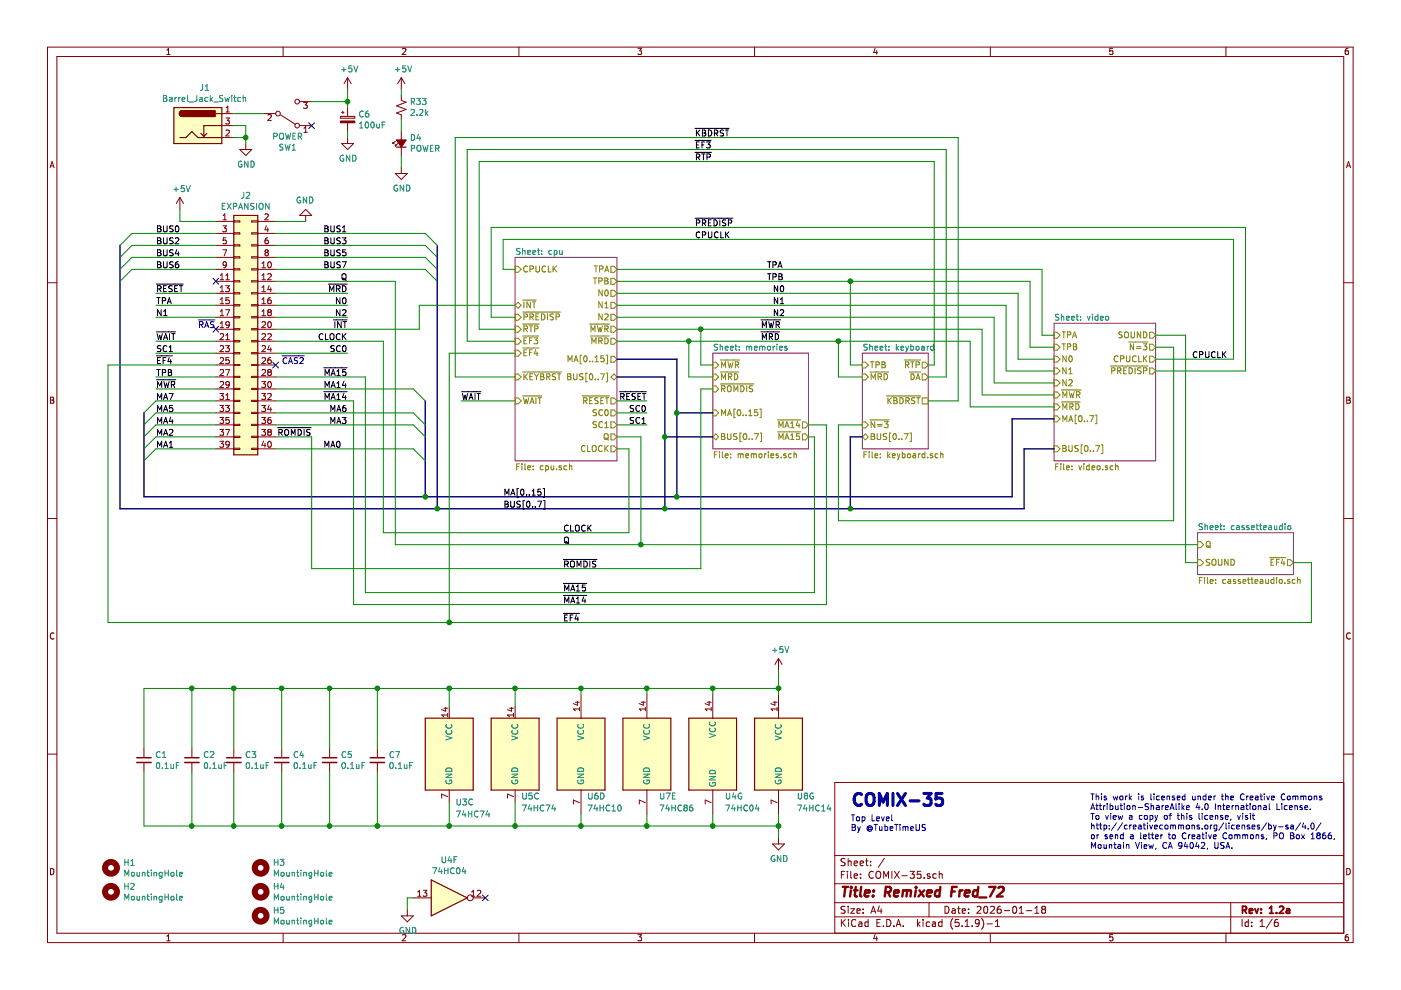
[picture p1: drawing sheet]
EESchema Schematic File Version 4
EELAYER 30 0
EELAYER END
$Descr A4 11693 8268
encoding utf-8
Sheet 1 6
Title "Remixed Fred_72"
Date "2026-01-18"
Rev "1.2a"
Comp ""
Comment1 ""
Comment2 ""
Comment3 ""
Comment4 ""
$EndDescr
$Comp
L 74xx:74LS74 U5
U 3 1
P 4300 6300
F 0 "U5" H 4350 5950 50  0000 L CNN
F 1 "74HC74" H 4350 5850 50  0000 L CNN
F 2 "Package_DIP:DIP-14_W7.62mm" H 4300 6300 50  0001 C CNN
F 3 "74xx/74hc_hct74.pdf" H 4300 6300 50  0001 C CNN
F 4 "595-SN74HC74N" H 0   0   50  0001 C CNN "Mouser"
	3    4300 6300
	1    0    0    -1  
$EndComp
$Comp
L 74xx:74LS10 U6
U 4 1
P 4850 6300
F 0 "U6" H 4900 5950 50  0000 L CNN
F 1 "74HC10" H 4900 5850 50  0000 L CNN
F 2 "Package_DIP:DIP-14_W7.62mm" H 4850 6300 50  0001 C CNN
F 3 "http://www.ti.com/lit/gpn/sn74LS10" H 4850 6300 50  0001 C CNN
F 4 "595-SN74HC10N" H 0   0   50  0001 C CNN "Mouser"
	4    4850 6300
	1    0    0    -1  
$EndComp
$Comp
L power:+5V #PWR0101
U 1 1
P 6500 5600
F 0 "#PWR0101" H 6500 5450 50  0001 C CNN
F 1 "+5V" H 6515 5773 50  0000 C CNN
F 2 "" H 6500 5600 50  0001 C CNN
F 3 "" H 6500 5600 50  0001 C CNN
	1    6500 5600
	1    0    0    -1  
$EndComp
Wire Wire Line
	4850 5800 4850 5750
Wire Wire Line
	4850 5750 4300 5750
Connection ~ 4300 5750
Wire Wire Line
	4300 5750 4300 5900
Wire Wire Line
	4850 6900 4850 6800
Wire Wire Line
	4300 6700 4300 6900
Wire Wire Line
	4300 6900 4850 6900
Connection ~ 4300 6900
$Comp
L power:GND #PWR0102
U 1 1
P 6500 7000
F 0 "#PWR0102" H 6500 6750 50  0001 C CNN
F 1 "GND" H 6505 6827 50  0000 C CNN
F 2 "" H 6500 7000 50  0001 C CNN
F 3 "" H 6500 7000 50  0001 C CNN
	1    6500 7000
	1    0    0    -1  
$EndComp
Wire Wire Line
	2300 1850 2550 1850
$Comp
L power:GND #PWR0103
U 1 1
P 2550 1850
F 0 "#PWR0103" H 2550 1600 50  0001 C CNN
F 1 "GND" H 2555 1677 50  0000 C CNN
F 2 "" H 2550 1850 50  0001 C CNN
F 3 "" H 2550 1850 50  0001 C CNN
	1    2550 1850
	-1   0    0    1   
$EndComp
Wire Wire Line
	1800 1850 1500 1850
Wire Wire Line
	1500 1850 1500 1750
$Comp
L power:+5V #PWR0105
U 1 1
P 1500 1750
F 0 "#PWR0105" H 1500 1600 50  0001 C CNN
F 1 "+5V" H 1515 1923 50  0000 C CNN
F 2 "" H 1500 1750 50  0001 C CNN
F 3 "" H 1500 1750 50  0001 C CNN
	1    1500 1750
	1    0    0    -1  
$EndComp
NoConn ~ 1800 2350
Wire Wire Line
	1800 1950 1100 1950
Wire Wire Line
	1800 2050 1100 2050
Wire Wire Line
	1800 2150 1100 2150
Wire Wire Line
	1800 2250 1100 2250
Wire Wire Line
	2300 1950 3550 1950
Wire Wire Line
	2300 2050 3550 2050
Wire Wire Line
	2300 2150 3550 2150
Wire Wire Line
	2300 2250 3550 2250
Text Label 1300 1950 0    50   ~ 0
BUS0
Text Label 1300 2050 0    50   ~ 0
BUS2
Text Label 1300 2150 0    50   ~ 0
BUS4
Text Label 1300 2250 0    50   ~ 0
BUS6
Text Label 2900 1950 2    50   ~ 0
BUS1
Text Label 2900 2050 2    50   ~ 0
BUS3
Text Label 2900 2150 2    50   ~ 0
BUS5
Text Label 2900 2250 2    50   ~ 0
BUS7
Text Label 2900 2350 2    50   ~ 0
Q
Wire Wire Line
	1800 2450 1300 2450
Text Label 1300 2450 0    50   ~ 0
~RESET
Wire Wire Line
	1800 2550 1300 2550
Wire Wire Line
	1800 2650 1300 2650
Wire Wire Line
	1800 2850 1300 2850
Wire Wire Line
	1800 2950 1300 2950
Wire Wire Line
	1800 3150 1300 3150
Wire Wire Line
	1800 3350 1300 3350
Text Label 1300 3350 0    50   ~ 0
MA7
Wire Wire Line
	1800 3450 1300 3450
Wire Wire Line
	1300 3550 1800 3550
Wire Wire Line
	1800 3650 1300 3650
Wire Wire Line
	1800 3750 1300 3750
Text Label 1300 3450 0    50   ~ 0
MA5
Text Label 1300 3550 0    50   ~ 0
MA4
Text Label 1300 3650 0    50   ~ 0
MA2
Text Label 1300 3750 0    50   ~ 0
MA1
Text Label 1300 2550 0    50   ~ 0
TPA
Text Label 1300 2650 0    50   ~ 0
N1
Text Label 1300 2850 0    50   ~ 0
~WAIT
Text Label 1300 2950 0    50   ~ 0
SC1
Text Label 1300 3050 0    50   ~ 0
~EF4
Text Label 1300 3150 0    50   ~ 0
TPB
Text Label 1300 3250 0    50   ~ 0
~MWR
Text Label 2900 2450 2    50   ~ 0
~MRD
Wire Wire Line
	2300 2550 2900 2550
Wire Wire Line
	2300 2650 2900 2650
Text Label 2900 2550 2    50   ~ 0
N0
Text Label 2900 2650 2    50   ~ 0
N2
Text Label 2900 2750 2    50   ~ 0
~INT
Text Label 2900 2850 2    50   ~ 0
CLOCK
Wire Wire Line
	2300 2950 2900 2950
Wire Wire Line
	2300 3250 3450 3250
Wire Wire Line
	2300 3450 3450 3450
Wire Wire Line
	2300 3550 3450 3550
Text Label 2900 2950 2    50   ~ 0
SC0
Text Label 2900 3150 2    50   ~ 0
~MA15
Text Label 2900 3250 2    50   ~ 0
MA14
Text Label 2900 3350 2    50   ~ 0
~MA14
Text Label 2900 3450 2    50   ~ 0
MA6
Text Label 2900 3550 2    50   ~ 0
MA3
Text Label 2600 3650 2    50   ~ 0
~ROMDIS
Text Label 2850 3750 2    50   ~ 0
MA0
$Comp
L 74xx:74LS74 U3
U 3 1
P 3750 6300
F 0 "U3" H 3800 5900 50  0000 L CNN
F 1 "74HC74" H 3800 5800 50  0000 L CNN
F 2 "Package_DIP:DIP-14_W7.62mm" H 3750 6300 50  0001 C CNN
F 3 "74xx/74hc_hct74.pdf" H 3750 6300 50  0001 C CNN
F 4 "595-SN74HC74N" H 0   0   50  0001 C CNN "Mouser"
	3    3750 6300
	1    0    0    -1  
$EndComp
Wire Wire Line
	3750 5900 3750 5750
Wire Wire Line
	3750 5750 4300 5750
Wire Wire Line
	3750 6700 3750 6900
Wire Wire Line
	3750 6900 4300 6900
$Comp
L 74xx:74LS86 U7
U 5 1
P 5400 6300
F 0 "U7" H 5500 5950 50  0000 L CNN
F 1 "74HC86" H 5500 5850 50  0000 L CNN
F 2 "Package_DIP:DIP-14_W7.62mm" H 5400 6300 50  0001 C CNN
F 3 "74xx/74ls86.pdf" H 5400 6300 50  0001 C CNN
F 4 "595-SN74HC86N" H 0   0   50  0001 C CNN "Mouser"
	5    5400 6300
	1    0    0    -1  
$EndComp
Wire Wire Line
	4850 6900 5400 6900
Wire Wire Line
	5400 6900 5400 6800
Connection ~ 4850 6900
Wire Wire Line
	5400 5800 5400 5750
Wire Wire Line
	5400 5750 4850 5750
Connection ~ 4850 5750
$Comp
L 74xx:74LS04 U4
U 6 1
P 3750 7500
F 0 "U4" H 3750 7817 50  0000 C CNN
F 1 "74HC04" H 3750 7726 50  0000 C CNN
F 2 "Package_DIP:DIP-14_W7.62mm" H 3750 7500 50  0001 C CNN
F 3 "http://www.ti.com/lit/gpn/sn74LS04" H 3750 7500 50  0001 C CNN
F 4 "595-SN74HCU04N" H 0   0   50  0001 C CNN "Mouser"
	6    3750 7500
	1    0    0    -1  
$EndComp
$Comp
L 74xx:74LS04 U4
U 7 1
P 5950 6300
F 0 "U4" H 6050 5950 50  0000 L CNN
F 1 "74HC04" H 6050 5850 50  0000 L CNN
F 2 "Package_DIP:DIP-14_W7.62mm" H 5950 6300 50  0001 C CNN
F 3 "http://www.ti.com/lit/gpn/sn74LS04" H 5950 6300 50  0001 C CNN
F 4 "595-SN74HCU04N" H 0   0   50  0001 C CNN "Mouser"
	7    5950 6300
	1    0    0    -1  
$EndComp
Wire Wire Line
	5400 5750 5950 5750
Wire Wire Line
	5950 5750 5950 5800
Connection ~ 5400 5750
Wire Wire Line
	5400 6900 5950 6900
Wire Wire Line
	5950 6900 5950 6800
Connection ~ 5400 6900
$Sheet
S 7200 2950 550  800 
U 6718B9F6
F0 "keyboard" 50
F1 "keyboard.sch" 50
F2 "TPB" I L 7200 3050 50 
F3 "BUS[0..7]" B L 7200 3650 50 
F4 "~MRD" I L 7200 3150 50 
F5 "~N=3" I L 7200 3550 50 
F6 "~RTP" O R 7750 3050 50 
F7 "~DA" O R 7750 3150 50 
F8 "~KBDRST" U R 7750 3350 50 
$EndSheet
$Sheet
S 8800 2700 850  1150
U 672F37F4
F0 "video" 50
F1 "video.sch" 50
F2 "TPA" I L 8800 2800 50 
F3 "TPB" I L 8800 2900 50 
F4 "N0" I L 8800 3000 50 
F5 "N1" I L 8800 3100 50 
F6 "N2" I L 8800 3200 50 
F7 "~MWR" I L 8800 3300 50 
F8 "~MRD" I L 8800 3400 50 
F9 "SOUND" O R 9650 2800 50 
F10 "MA[0..7]" I L 8800 3500 50 
F11 "BUS[0..7]" I L 8800 3750 50 
F12 "~N=3" O R 9650 2900 50 
F13 "CPUCLK" O R 9650 3000 50 
F14 "~PREDISP" O R 9650 3100 50 
$EndSheet
Entry Wire Line
	3550 3350 3450 3250
Entry Wire Line
	3550 3550 3450 3450
Entry Wire Line
	3550 3650 3450 3550
Entry Wire Line
	3550 3850 3450 3750
Wire Wire Line
	2300 3650 2600 3650
Entry Wire Line
	1300 3350 1200 3450
Entry Wire Line
	1300 3450 1200 3550
Entry Wire Line
	1300 3550 1200 3650
Entry Wire Line
	1300 3650 1200 3750
Entry Wire Line
	1300 3750 1200 3850
Entry Wire Line
	3550 1950 3650 2050
Entry Wire Line
	3550 2050 3650 2150
Entry Wire Line
	3550 2150 3650 2250
Entry Wire Line
	3550 2250 3650 2350
Wire Bus Line
	7200 3650 7100 3650
Wire Wire Line
	8700 2250 8700 2800
Wire Wire Line
	8700 2800 8800 2800
Wire Wire Line
	7100 3050 7200 3050
Wire Wire Line
	8600 2350 8600 2900
Wire Wire Line
	8600 2900 8800 2900
Wire Wire Line
	7200 3550 7000 3550
Wire Wire Line
	7000 3550 7000 4350
Wire Wire Line
	7000 4350 9800 4350
Wire Wire Line
	9800 4350 9800 2900
Wire Wire Line
	9800 2900 9650 2900
Wire Wire Line
	8500 3000 8800 3000
Wire Wire Line
	8400 3100 8800 3100
Wire Wire Line
	8300 3200 8800 3200
Wire Wire Line
	8200 3300 8800 3300
Wire Wire Line
	8100 2850 8100 3400
Wire Wire Line
	8100 3400 8800 3400
Wire Wire Line
	7200 3150 7000 3150
Wire Wire Line
	7000 3150 7000 2850
Wire Wire Line
	7000 2850 8100 2850
Wire Wire Line
	7750 3050 7800 3050
Wire Wire Line
	7900 3150 7750 3150
Wire Wire Line
	9650 3100 10400 3100
Wire Wire Line
	10400 3100 10400 1900
Text Label 10250 3000 2    50   ~ 0
CPUCLK
$Sheet
S 5950 2950 800  800 
U 6973A073
F0 "memories" 50
F1 "memories.sch" 50
F2 "~MRD" I L 5950 3150 50 
F3 "~MWR" I L 5950 3050 50 
F4 "MA[0..15]" I L 5950 3450 50 
F5 "~ROMDIS" I L 5950 3250 50 
F6 "BUS[0..7]" B L 5950 3650 50 
F7 "~MA14" O R 6750 3550 50 
F8 "~MA15" O R 6750 3650 50 
$EndSheet
Entry Wire Line
	1100 1950 1000 2050
Entry Wire Line
	1100 2050 1000 2150
Entry Wire Line
	1100 2150 1000 2250
Entry Wire Line
	1100 2250 1000 2350
$Sheet
S 4300 2150 850  1700
U 698D75DA
F0 "cpu" 50
F1 "cpu.sch" 50
F2 "TPA" O R 5150 2250 50 
F3 "TPB" O R 5150 2350 50 
F4 "N0" O R 5150 2450 50 
F5 "N1" O R 5150 2550 50 
F6 "N2" O R 5150 2650 50 
F7 "~MWR" O R 5150 2750 50 
F8 "~MRD" O R 5150 2850 50 
F9 "MA[0..15]" O R 5150 3000 50 
F10 "~EF4" I L 4300 2950 50 
F11 "~EF3" I L 4300 2850 50 
F12 "Q" O R 5150 3650 50 
F13 "CPUCLK" I L 4300 2250 50 
F14 "~INT" T L 4300 2550 50 
F15 "~RESET" O R 5150 3350 50 
F16 "CLOCK" O R 5150 3750 50 
F17 "~PREDISP" I L 4300 2650 50 
F18 "~RTP" I L 4300 2750 50 
F19 "~KEYBRST" I L 4300 3150 50 
F20 "BUS[0..7]" B R 5150 3150 50 
F21 "SC1" O R 5150 3550 50 
F22 "SC0" O R 5150 3450 50 
F23 "~WAIT" I L 4300 3350 50 
$EndSheet
$Sheet
S 10000 4450 800  350 
U 69A1B94A
F0 "cassetteaudio" 50
F1 "cassetteaudio.sch" 50
F2 "Q" I L 10000 4550 50 
F3 "~EF4" O R 10800 4700 50 
F4 "SOUND" I L 10000 4700 50 
$EndSheet
Wire Bus Line
	5950 3450 5650 3450
Wire Bus Line
	5650 3450 5650 4150
Connection ~ 5650 4150
Wire Bus Line
	5950 3650 5550 3650
Wire Bus Line
	5550 3650 5550 4250
Connection ~ 5550 4250
Wire Bus Line
	5550 4250 7100 4250
Wire Bus Line
	7100 3650 7100 4250
Connection ~ 7100 4250
Connection ~ 7000 2850
Wire Wire Line
	5950 3150 5750 3150
Wire Wire Line
	5750 3150 5750 2850
Connection ~ 5750 2850
Wire Wire Line
	5750 2850 7000 2850
Wire Wire Line
	5950 3050 5850 3050
Wire Wire Line
	5850 3050 5850 2750
Connection ~ 5850 2750
Wire Wire Line
	7100 2350 7100 3050
Connection ~ 7100 2350
Wire Wire Line
	7100 2350 8600 2350
Wire Wire Line
	8500 2450 8500 3000
Wire Wire Line
	8400 2550 8400 3100
Wire Wire Line
	8300 2650 8300 3200
Wire Wire Line
	8200 2750 8200 3300
Wire Wire Line
	5850 2750 8200 2750
Wire Wire Line
	5150 3650 5350 3650
Wire Wire Line
	5350 3650 5350 4550
Wire Wire Line
	5350 4550 10000 4550
Wire Wire Line
	9650 2800 9900 2800
Wire Wire Line
	9900 2800 9900 4700
Wire Wire Line
	9900 4700 10000 4700
Wire Wire Line
	4300 2250 4200 2250
Wire Wire Line
	4200 2250 4200 2000
Wire Wire Line
	4200 2000 10300 2000
Wire Wire Line
	10300 2000 10300 3000
Wire Wire Line
	9650 3000 10300 3000
Wire Wire Line
	4300 2650 4100 2650
Wire Wire Line
	4100 2650 4100 1900
Wire Wire Line
	4100 1900 10400 1900
Wire Bus Line
	8450 4150 8450 3500
Wire Bus Line
	8450 3500 8800 3500
Wire Bus Line
	5650 4150 8450 4150
Wire Bus Line
	8550 4250 8550 3750
Wire Bus Line
	8550 3750 8800 3750
Wire Bus Line
	7100 4250 8550 4250
Wire Wire Line
	7800 1350 4000 1350
Wire Wire Line
	4000 1350 4000 2750
Wire Wire Line
	4000 2750 4300 2750
Wire Wire Line
	7900 3150 7900 1250
Wire Wire Line
	7900 1250 3900 1250
Wire Wire Line
	7750 3350 8000 3350
Wire Wire Line
	8000 3350 8000 1150
Wire Wire Line
	8000 1150 3800 1150
Wire Wire Line
	3800 1150 3800 3150
Wire Wire Line
	3800 3150 4300 3150
Wire Wire Line
	4300 2850 3900 2850
Wire Wire Line
	3900 1250 3900 2850
Wire Wire Line
	5150 2250 8700 2250
Wire Bus Line
	3550 4150 1200 4150
Connection ~ 3550 4150
Wire Bus Line
	3650 4250 1000 4250
Connection ~ 3650 4250
Wire Wire Line
	2300 2350 3300 2350
Wire Wire Line
	2300 2450 2900 2450
Wire Wire Line
	1300 3250 1800 3250
Wire Wire Line
	5150 3750 5250 3750
Wire Wire Line
	5250 3750 5250 4450
Wire Wire Line
	3200 4450 3200 2850
Wire Wire Line
	2300 2850 3200 2850
Text Label 4700 5200 0    50   ~ 0
~EF4
Wire Wire Line
	5250 4450 3200 4450
Wire Wire Line
	3300 2350 3300 4550
Wire Wire Line
	3300 4550 5350 4550
Connection ~ 5350 4550
Text Label 5800 1250 0    50   ~ 0
~EF3
Text Label 5800 1350 0    50   ~ 0
~RTP
Text Label 5800 1150 0    50   ~ 0
~KBDRST
Text Label 5800 1900 0    50   ~ 0
~PREDISP
Text Label 5800 2000 0    50   ~ 0
CPUCLK
Text Label 6350 2850 0    50   ~ 0
~MRD
Text Label 6350 2750 0    50   ~ 0
~MWR
Wire Wire Line
	5150 2350 7100 2350
Text Label 6400 2350 0    50   ~ 0
TPB
Text Label 6400 2250 0    50   ~ 0
TPA
Text Label 6450 2650 0    50   ~ 0
N2
Text Label 6450 2550 0    50   ~ 0
N1
Text Label 6450 2450 0    50   ~ 0
N0
Wire Wire Line
	4300 3350 3850 3350
Text Label 3850 3350 0    50   ~ 0
~WAIT
Wire Bus Line
	5650 3000 5650 3450
Connection ~ 5650 3450
Wire Bus Line
	5150 3000 5650 3000
Wire Bus Line
	3550 4150 5650 4150
Wire Bus Line
	5550 3650 5550 3150
Connection ~ 5550 3650
Wire Bus Line
	5150 3150 5550 3150
Wire Bus Line
	3650 4250 5550 4250
Wire Wire Line
	5150 3350 5400 3350
Wire Wire Line
	5950 3250 5850 3250
Wire Wire Line
	5850 3250 5850 4750
Wire Wire Line
	2300 3750 3450 3750
Wire Wire Line
	2600 3650 2600 4750
Wire Wire Line
	2600 4750 5850 4750
Text Label 5400 3350 2    50   ~ 0
~RESET
Wire Wire Line
	5150 3450 5400 3450
Wire Wire Line
	5150 3550 5400 3550
Text Label 5400 3450 2    50   ~ 0
SC0
Text Label 5400 3550 2    50   ~ 0
SC1
Wire Wire Line
	3500 2750 3500 2550
Wire Wire Line
	3500 2550 4300 2550
Wire Wire Line
	2300 2750 3500 2750
Wire Wire Line
	6750 3650 6800 3650
Wire Wire Line
	6800 3650 6800 4950
Wire Wire Line
	6800 4950 3050 4950
Wire Wire Line
	3050 4950 3050 3150
Wire Wire Line
	2300 3150 3050 3150
Wire Wire Line
	6750 3550 6900 3550
Wire Wire Line
	6900 3550 6900 5050
Wire Wire Line
	6900 5050 2950 5050
Wire Wire Line
	2950 5050 2950 3350
Wire Wire Line
	2300 3350 2950 3350
Text Label 4700 5050 0    50   ~ 0
~MA14
Text Label 4700 4950 0    50   ~ 0
~MA15
Text Label 4700 4750 0    50   ~ 0
~ROMDIS
Text Label 4700 4550 0    50   ~ 0
Q
Text Label 4700 4450 0    50   ~ 0
CLOCK
Wire Wire Line
	7800 3050 7800 1350
Wire Wire Line
	5150 2850 5750 2850
Wire Wire Line
	5150 2750 5850 2750
Wire Wire Line
	5150 2650 8300 2650
Wire Wire Line
	5150 2550 8400 2550
Wire Wire Line
	5150 2450 8500 2450
$Comp
L 74xx:74LS14 U?
U 7 1
P 6500 6300
AR Path="/698D75DA/6A42DF89" Ref="U?"  Part="2" 
AR Path="/6A42DF89" Ref="U8"  Part="7" 
F 0 "U8" H 6650 5950 50  0000 L CNN
F 1 "74HC14" H 6650 5850 50  0000 L CNN
F 2 "Package_DIP:DIP-14_W7.62mm" H 6500 6300 50  0001 C CNN
F 3 "http://www.ti.com/lit/gpn/sn74LS14" H 6500 6300 50  0001 C CNN
F 4 "595-SN74HC14N" H 0   0   50  0001 C CNN "Mouser"
	7    6500 6300
	1    0    0    -1  
$EndComp
Wire Wire Line
	5950 5750 6500 5750
Wire Wire Line
	6500 5750 6500 5800
Connection ~ 5950 5750
Wire Wire Line
	5950 6900 6500 6900
Wire Wire Line
	6500 6900 6500 6800
Connection ~ 5950 6900
$Comp
L Device:C_Small C?
U 1 1
P 3150 6350
AR Path="/6718B9F6/6AE1086C" Ref="C?"  Part="1" 
AR Path="/6AE1086C" Ref="C7"  Part="1" 
F 0 "C7" H 3242 6396 50  0000 L CNN
F 1 "0.1uF" H 3242 6305 50  0000 L CNN
F 2 "Passive:CAPAC200" H 3150 6350 50  0001 C CNN
F 3 "~" H 3150 6350 50  0001 C CNN
F 4 "581-SA105E104M" H 0   0   50  0001 C CNN "Mouser"
	1    3150 6350
	1    0    0    -1  
$EndComp
$Comp
L Device:C_Small C?
U 1 1
P 2750 6350
AR Path="/6718B9F6/6AE19469" Ref="C?"  Part="1" 
AR Path="/6AE19469" Ref="C5"  Part="1" 
F 0 "C5" H 2842 6396 50  0000 L CNN
F 1 "0.1uF" H 2842 6305 50  0000 L CNN
F 2 "Passive:CAPAC200" H 2750 6350 50  0001 C CNN
F 3 "~" H 2750 6350 50  0001 C CNN
F 4 "581-SA105E104M" H 0   0   50  0001 C CNN "Mouser"
	1    2750 6350
	1    0    0    -1  
$EndComp
$Comp
L Device:C_Small C?
U 1 1
P 2350 6350
AR Path="/6718B9F6/6AE19B16" Ref="C?"  Part="1" 
AR Path="/6AE19B16" Ref="C4"  Part="1" 
F 0 "C4" H 2442 6396 50  0000 L CNN
F 1 "0.1uF" H 2442 6305 50  0000 L CNN
F 2 "Passive:CAPAC200" H 2350 6350 50  0001 C CNN
F 3 "~" H 2350 6350 50  0001 C CNN
F 4 "581-SA105E104M" H 0   0   50  0001 C CNN "Mouser"
	1    2350 6350
	1    0    0    -1  
$EndComp
$Comp
L Device:C_Small C?
U 1 1
P 1950 6350
AR Path="/6718B9F6/6AE19B20" Ref="C?"  Part="1" 
AR Path="/6AE19B20" Ref="C3"  Part="1" 
F 0 "C3" H 2042 6396 50  0000 L CNN
F 1 "0.1uF" H 2042 6305 50  0000 L CNN
F 2 "Passive:CAPAC200" H 1950 6350 50  0001 C CNN
F 3 "~" H 1950 6350 50  0001 C CNN
F 4 "581-SA105E104M" H 0   0   50  0001 C CNN "Mouser"
	1    1950 6350
	1    0    0    -1  
$EndComp
$Comp
L Device:C_Small C?
U 1 1
P 1600 6350
AR Path="/6718B9F6/6AE227B8" Ref="C?"  Part="1" 
AR Path="/6AE227B8" Ref="C2"  Part="1" 
F 0 "C2" H 1692 6396 50  0000 L CNN
F 1 "0.1uF" H 1692 6305 50  0000 L CNN
F 2 "Passive:CAPAC200" H 1600 6350 50  0001 C CNN
F 3 "~" H 1600 6350 50  0001 C CNN
F 4 "581-SA105E104M" H 0   0   50  0001 C CNN "Mouser"
	1    1600 6350
	1    0    0    -1  
$EndComp
$Comp
L Device:C_Small C?
U 1 1
P 1200 6350
AR Path="/6718B9F6/6AE227C2" Ref="C?"  Part="1" 
AR Path="/6AE227C2" Ref="C1"  Part="1" 
F 0 "C1" H 1292 6396 50  0000 L CNN
F 1 "0.1uF" H 1292 6305 50  0000 L CNN
F 2 "Passive:CAPAC200" H 1200 6350 50  0001 C CNN
F 3 "~" H 1200 6350 50  0001 C CNN
F 4 "581-SA105E104M" H 0   0   50  0001 C CNN "Mouser"
	1    1200 6350
	1    0    0    -1  
$EndComp
Wire Wire Line
	3750 5750 3150 5750
Wire Wire Line
	1200 5750 1200 6250
Connection ~ 3750 5750
Wire Wire Line
	1600 6250 1600 5750
Connection ~ 1600 5750
Wire Wire Line
	1600 5750 1200 5750
Wire Wire Line
	1950 6250 1950 5750
Connection ~ 1950 5750
Wire Wire Line
	1950 5750 1600 5750
Wire Wire Line
	2350 6250 2350 5750
Connection ~ 2350 5750
Wire Wire Line
	2350 5750 1950 5750
Wire Wire Line
	2750 6250 2750 5750
Connection ~ 2750 5750
Wire Wire Line
	2750 5750 2350 5750
Wire Wire Line
	3150 6250 3150 5750
Connection ~ 3150 5750
Wire Wire Line
	3150 5750 2750 5750
Wire Wire Line
	3750 6900 3150 6900
Wire Wire Line
	1200 6900 1200 6450
Connection ~ 3750 6900
Wire Wire Line
	1600 6450 1600 6900
Connection ~ 1600 6900
Wire Wire Line
	1600 6900 1200 6900
Wire Wire Line
	1950 6450 1950 6900
Connection ~ 1950 6900
Wire Wire Line
	1950 6900 1600 6900
Wire Wire Line
	2350 6450 2350 6900
Connection ~ 2350 6900
Wire Wire Line
	2350 6900 1950 6900
Wire Wire Line
	2750 6450 2750 6900
Connection ~ 2750 6900
Wire Wire Line
	2750 6900 2350 6900
Wire Wire Line
	3150 6450 3150 6900
Connection ~ 3150 6900
Wire Wire Line
	3150 6900 2750 6900
Wire Wire Line
	6500 5600 6500 5750
Connection ~ 6500 5750
Wire Wire Line
	6500 7000 6500 6900
Connection ~ 6500 6900
$Comp
L Connector:Barrel_Jack_Switch J1
U 1 1
P 1650 1050
F 0 "J1" H 1707 1367 50  0000 C CNN
F 1 "Barrel_Jack_Switch" H 1707 1276 50  0000 C CNN
F 2 "Conn:CUI_PJ-002B" H 1700 1010 50  0001 C CNN
F 3 "~" H 1700 1010 50  0001 C CNN
F 4 "490-PJ-002B" H 1650 1050 50  0001 C CNN "Mouser"
	1    1650 1050
	1    0    0    -1  
$EndComp
$Comp
L Switch:SW_SPDT SW1
U 1 1
P 2400 950
F 0 "SW1" H 2400 1235 50  0000 C CNN
F 1 "POWER" H 2400 1144 50  0000 C CNN
F 2 "Button_Switch_THT:T8020L" H 2400 950 50  0001 C CNN
F 3 "~" H 2400 950 50  0001 C CNN
F 4 "633-CS12ANW03" H 2400 950 50  0001 C CNN "Mouser"
	1    2400 950 
	1    0    0    1   
$EndComp
Wire Wire Line
	1950 950  2200 950 
Wire Wire Line
	1950 1050 2050 1050
Wire Wire Line
	2050 1050 2050 1150
Wire Wire Line
	2050 1150 1950 1150
Wire Wire Line
	2050 1150 2050 1200
Connection ~ 2050 1150
$Comp
L power:GND #PWR01
U 1 1
P 2050 1200
F 0 "#PWR01" H 2050 950 50  0001 C CNN
F 1 "GND" H 2055 1027 50  0000 C CNN
F 2 "" H 2050 1200 50  0001 C CNN
F 3 "" H 2050 1200 50  0001 C CNN
	1    2050 1200
	1    0    0    -1  
$EndComp
Wire Wire Line
	2600 850  2900 850 
Wire Wire Line
	2900 850  2900 750 
$Comp
L power:+5V #PWR02
U 1 1
P 2900 750
F 0 "#PWR02" H 2900 600 50  0001 C CNN
F 1 "+5V" H 2915 923 50  0000 C CNN
F 2 "" H 2900 750 50  0001 C CNN
F 3 "" H 2900 750 50  0001 C CNN
	1    2900 750 
	1    0    0    -1  
$EndComp
$Comp
L Device:CP_Small C6
U 1 1
P 2900 1000
F 0 "C6" H 2988 1046 50  0000 L CNN
F 1 "100uF" H 2988 955 50  0000 L CNN
F 2 "Passive:CAPAE200P500X1100" H 2900 1000 50  0001 C CNN
F 3 "~" H 2900 1000 50  0001 C CNN
F 4 "667-ECA-1CM101I" H 0   0   50  0001 C CNN "Mouser"
	1    2900 1000
	1    0    0    -1  
$EndComp
$Comp
L power:GND #PWR03
U 1 1
P 2900 1150
F 0 "#PWR03" H 2900 900 50  0001 C CNN
F 1 "GND" H 2905 977 50  0000 C CNN
F 2 "" H 2900 1150 50  0001 C CNN
F 3 "" H 2900 1150 50  0001 C CNN
	1    2900 1150
	1    0    0    -1  
$EndComp
Wire Wire Line
	2900 1100 2900 1150
Wire Wire Line
	2900 900  2900 850 
Connection ~ 2900 850 
NoConn ~ 2600 1050
Text Label 4200 4250 0    50   ~ 0
BUS[0..7]
Text Label 4200 4150 0    50   ~ 0
MA[0..15]
Text Notes 1650 2750 0    50   ~ 0
~RAS
Text Notes 2350 3050 0    50   ~ 0
~CAS2
NoConn ~ 2300 3050
NoConn ~ 1800 2750
Wire Wire Line
	3450 7500 3400 7500
Wire Wire Line
	3400 7500 3400 7600
$Comp
L power:GND #PWR0156
U 1 1
P 3400 7600
F 0 "#PWR0156" H 3400 7350 50  0001 C CNN
F 1 "GND" H 3405 7427 50  0000 C CNN
F 2 "" H 3400 7600 50  0001 C CNN
F 3 "" H 3400 7600 50  0001 C CNN
	1    3400 7600
	1    0    0    -1  
$EndComp
NoConn ~ 4050 7500
Wire Wire Line
	10800 4700 10950 4700
Wire Wire Line
	10950 4700 10950 5200
Wire Wire Line
	10950 5200 3750 5200
Wire Wire Line
	3750 5200 3750 2950
Wire Wire Line
	3750 2950 4300 2950
Wire Wire Line
	3750 5200 900  5200
Wire Wire Line
	900  5200 900  3050
Wire Wire Line
	900  3050 1800 3050
Connection ~ 3750 5200
$Comp
L Device:R_Small_US R33
U 1 1
P 3350 900
AR Path="/6BAF38FC" Ref="R33"  Part="1" 
AR Path="/698D75DA/6BAF38FC" Ref="R?"  Part="1" 
F 0 "R33" H 3282 854 50  0000 R CNN
F 1 "2.2k" H 3282 945 50  0000 R CNN
F 2 "Passive:RESA500" H 3350 900 50  0001 C CNN
F 3 "~" H 3350 900 50  0001 C CNN
F 4 "603-CFR-25JR-52220R" H 0   0   50  0001 C CNN "Mouser"
	1    3350 900 
	-1   0    0    1   
$EndComp
Wire Wire Line
	3350 800  3350 750 
$Comp
L power:+5V #PWR029
U 1 1
P 3350 750
F 0 "#PWR029" H 3350 600 50  0001 C CNN
F 1 "+5V" H 3365 923 50  0000 C CNN
F 2 "" H 3350 750 50  0001 C CNN
F 3 "" H 3350 750 50  0001 C CNN
	1    3350 750 
	1    0    0    -1  
$EndComp
$Comp
L power:GND #PWR030
U 1 1
P 3350 1400
F 0 "#PWR030" H 3350 1150 50  0001 C CNN
F 1 "GND" H 3355 1227 50  0000 C CNN
F 2 "" H 3350 1400 50  0001 C CNN
F 3 "" H 3350 1400 50  0001 C CNN
	1    3350 1400
	1    0    0    -1  
$EndComp
$Comp
L Device:LED_Small_ALT D4
U 1 1
P 3350 1200
F 0 "D4" V 3396 1132 50  0000 R CNN
F 1 "POWER" V 3305 1132 50  0000 R CNN
F 2 "LEDs:LED_D5.0mm" V 3350 1200 50  0001 C CNN
F 3 "~" V 3350 1200 50  0001 C CNN
F 4 "859-LTL-4213" H 0   0   50  0001 C CNN "Mouser"
	1    3350 1200
	0    -1   -1   0   
$EndComp
Wire Wire Line
	3350 1000 3350 1100
Wire Wire Line
	3350 1300 3350 1400
Text Notes 9100 7100 0    50   ~ 0
This work is licensed under the Creative Commons\nAttribution-ShareAlike 4.0 International License.\nTo view a copy of this license, visit \nhttp://creativecommons.org/licenses/by-sa/4.0/\nor send a letter to Creative Commons, PO Box 1866,\nMountain View, CA 94042, USA.
Text Notes 7100 6750 0    100  ~ 20
COMIX-35
Text Notes 7100 6950 0    50   ~ 0
Top Level\nBy @TubeTimeUS
$Comp
L Mechanical:MountingHole H1
U 1 1
P 925 7250
F 0 "H1" H 1025 7296 50  0000 L CNN
F 1 "MountingHole" H 1025 7205 50  0000 L CNN
F 2 "MountingHole:MountingHole_3.2mm_M3_DIN965" H 925 7250 50  0001 C CNN
F 3 "~" H 925 7250 50  0001 C CNN
	1    925  7250
	1    0    0    -1  
$EndComp
$Comp
L Mechanical:MountingHole H2
U 1 1
P 925 7450
F 0 "H2" H 1025 7496 50  0000 L CNN
F 1 "MountingHole" H 1025 7405 50  0000 L CNN
F 2 "MountingHole:MountingHole_3.2mm_M3_DIN965" H 925 7450 50  0001 C CNN
F 3 "~" H 925 7450 50  0001 C CNN
	1    925  7450
	1    0    0    -1  
$EndComp
$Comp
L Mechanical:MountingHole H3
U 1 1
P 2175 7250
F 0 "H3" H 2275 7296 50  0000 L CNN
F 1 "MountingHole" H 2275 7205 50  0000 L CNN
F 2 "MountingHole:MountingHole_3.2mm_M3_DIN965" H 2175 7250 50  0001 C CNN
F 3 "~" H 2175 7250 50  0001 C CNN
	1    2175 7250
	1    0    0    -1  
$EndComp
$Comp
L Mechanical:MountingHole H4
U 1 1
P 2175 7450
F 0 "H4" H 2275 7496 50  0000 L CNN
F 1 "MountingHole" H 2275 7405 50  0000 L CNN
F 2 "MountingHole:MountingHole_3.2mm_M3_DIN965" H 2175 7450 50  0001 C CNN
F 3 "~" H 2175 7450 50  0001 C CNN
	1    2175 7450
	1    0    0    -1  
$EndComp
$Comp
L Connector_Generic:Conn_02x20_Odd_Even J2
U 1 1
P 2000 2750
F 0 "J2" H 2050 3867 50  0000 C CNN
F 1 "EXPANSION" H 2050 3776 50  0000 C CNN
F 2 "Connector_IDC:IDC-Header_2x20_P2.54mm_Horizontal" H 2000 2750 50  0001 C CNN
F 3 "~" H 2000 2750 50  0001 C CNN
	1    2000 2750
	1    0    0    -1  
$EndComp
$Comp
L Mechanical:MountingHole H5
U 1 1
P 2175 7650
F 0 "H5" H 2275 7696 50  0000 L CNN
F 1 "MountingHole" H 2275 7605 50  0000 L CNN
F 2 "MountingHole:MountingHole_3.2mm_M3_DIN965" H 2175 7650 50  0001 C CNN
F 3 "~" H 2175 7650 50  0001 C CNN
	1    2175 7650
	1    0    0    -1  
$EndComp
Wire Bus Line
	1200 3450 1200 4150
Wire Bus Line
	3550 3350 3550 4150
Wire Bus Line
	3650 2050 3650 4250
Wire Bus Line
	1000 2050 1000 4250
$EndSCHEMATC
